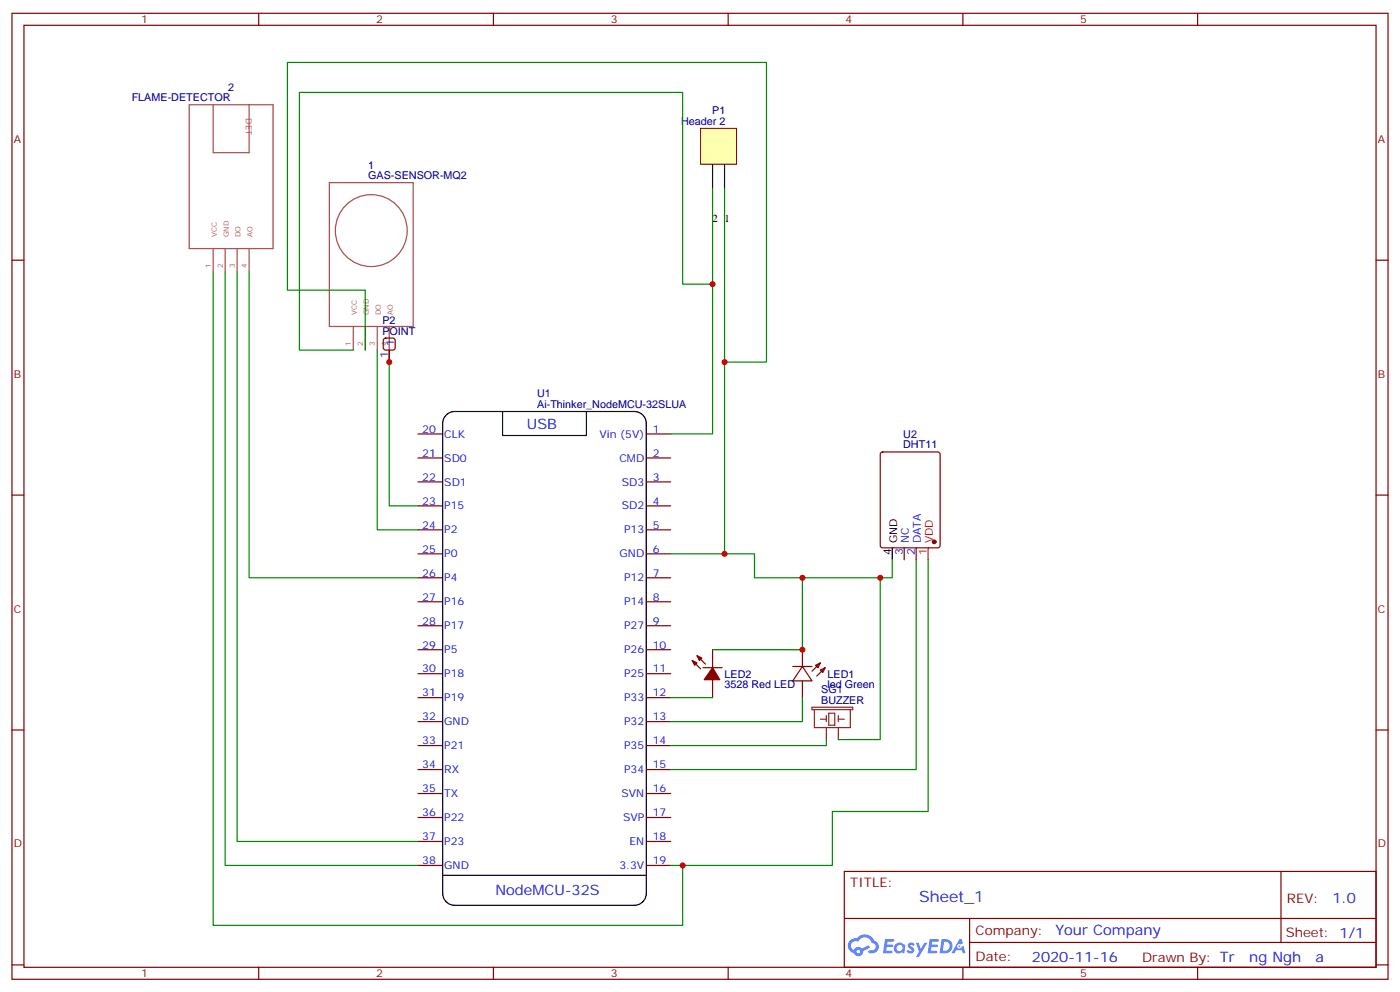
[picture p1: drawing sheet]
<svg xmlns="http://www.w3.org/2000/svg" width="412mm" height="292mm" viewBox="0 0 412 292" stroke-linecap="round" stroke-linejoin="round" font-family="sans-serif">
<g fill="none" stroke="#870000" stroke-width=".35">
<path d="M3.5 3.9h405.4v284.4h-405.4zM7.1 7.4h398.2v277.3h-398.2zM76.2 3.9v3.5M145.3 3.9v3.5M214.5 3.9v3.5M283.6 3.9v3.5M352.8 3.9v3.5M3.5 76.6h3.6M405.3 76.6h3.6M3.5 145.7h3.6M405.3 145.7h3.6M3.5 214.9h3.6"/>
<path d="M405.3 214.9h3.6M248.7 256.5h156.6v28.2h-156.6zM377.3 256.5v20.9M248.7 270.4h156.5M285.6 277.4h119.6M285.6 270.4v14.1M3.5 284h3.6M76.2 284.7v3.6M145.3 284.7v3.6M214.5 284.7v3.6M283.6 284.7v3.6M352.8 284.7v3.6"/>
<path d="M405.3 284h3.6"/>
</g>
<g fill="#5487ff">
<path d="M267.7 277.7a1.22 1.22 0 0 1 1.7 .2l-.4 .6a.47 .47 0 0 0-.3-.4 .47 .47 0 0 0-.5 .2l.1 .2a1.14 1.14 0 0 1 .8 1.8 1.14 1.14 0 0 1-1.9 0l-.2-.2 .5-.6 .7 .5a.29 .29 0 0 0 .3-.3 .29 .29 0 0 0-.2-.3 1.04 1.04 0 0 1-.6-1.7z"/>
<path d="M260.7 276.4h2.4l.3 .2-.2 .5-1.8 .1-.1 .8h1.5l.3 .4-.3 .4h-1.6l-.2 1.1h1.7l.2 .3-.2 .3-2.6 .1z"/>
<path d="M273.8 276.4h2.4l.3 .2-.1 .5-1.8 .1-.2 .8h1.6l.3 .4-.4 .4h-1.6l-.1 1.1h1.7l.2 .3-.2 .3-2.6 .1z"/>
<path d="M282.6 276.4h.7l.3 1.3-.6 .3a.69 .69 0 0 0-1 .3 .69 .69 0 0 0 .4 .9 .69 .69 0 0 0 .9-.6l.5-.2 .6 2.2h-.8l-.2-.9h-1.8l-.5 .9h-.8z"/>
<path d="M269.8 277.5h.8l.6 1.8 1.1-1.8h.9l-2.6 4.2h-.8l.9-1.5z"/>
<path d="M277.4 276.4l-.6 4.2h1.3a2.11 2.11 0 0 0 2.5-2.1 2.11 2.11 0 0 0-2.5-2.1zM278.1 277.2a1.39 1.39 0 0 1 1.7 1.4 1.39 1.39 0 0 1-1.8 1.3h-.3z"/>
<path d="M263.7 278.1a1.54 1.54 0 0 0-.1 2.1 1.54 1.54 0 0 0 2.2 .1l.6 .3 .3-2.3-.2-.3h-.4a1.49 1.49 0 0 0-2.4 .1zM264 279.1a.94 .94 0 0 1 1.8 0 .94 .94 0 0 1-1.8 0z"/>
<path d="M250.4 276.8a2.18 2.18 0 0 0 1.1 3.7 1.44 1.44 0 0 0 1.6 .9 1.44 1.44 0 0 0 1.2-1.4l2-1-.5-.8-1.9 1a1.47 1.47 0 0 0-2.4 .4 1.39 1.39 0 0 1-.7-1.9 1.39 1.39 0 0 1 2-.5 2.12 2.12 0 0 1 2.2-1.3 2.12 2.12 0 0 1 1.9 1.7 1.14 1.14 0 0 1 1.1 1.4 1.14 1.14 0 0 1-1.7 .7 .43 .43 0 0 0-.5 .4 .43 .43 0 0 0 .4 .5 1.98 1.98 0 0 0 2.5-1.2 1.98 1.98 0 0 0-1.2-2.6 3.1 3.1 0 0 0-5.3-.6l-.9 .1zM252.3 280.1a.55 .55 0 0 1 1.1 0 .55 .55 0 0 1-1.1 0z"/>
<circle cx="282.6" cy="278.5" r=".26"/>
</g>
<path d="M130.4 124.7a3.5 3.5 0 0 1 3.5-3.6h52.9a3.5 3.5 0 0 1 3.6 3.6M130.4 124.8v138.1M148 121.1v7.1h24.7v-7.1M190.4 124.6v138.4M262.8 161.3v3.5M130.4 257.7h60M130.4 262.9a3.5 3.5 0 0 0 3.5 3.6h52.9a3.5 3.5 0 0 0 3.6-3.6" fill="none" stroke="#000" stroke-width=".35"/>
<g fill="none" stroke="#870000" stroke-width=".35">
<path d="M123.1 134.8h7.1M123.1 127.7h7.1M190.5 134.8h7.1M190.5 127.7h7.1M259.5 133.2l.5-.2h16.2l.7 .5v27l-.4 .7-16.5 .1-.7-.5v-27.1zM123.1 156h7.1M123.1 148.9h7.1M123.1 141.9h7.1M190.5 156h7.1M190.5 148.9h7.1M190.5 141.9h7.1M123.1 177.1h7.1"/>
<path d="M123.1 170.1h7.1M123.1 163h7.1M190.5 177.1h7.1M190.5 170.1h7.1M190.5 163h7.1M266.3 161.3v3.5M269.9 161.3v3.5M123.1 198.3h7.1M123.1 191.2h7.1M123.1 184.2h7.1M190.5 198.3h7.1M190.5 191.2h7.1"/>
<path d="M190.5 184.2h7.1M123.1 219.5h7.1M123.1 212.4h7.1M123.1 205.4h7.1M190.5 219.5h7.1M190.5 212.4h7.1M190.5 205.4h7.1M123.1 226.5h7.1M123.1 233.6h7.1M190.5 226.5h7.1M190.5 233.6h7.1M123.1 254.7h7.1"/>
<path d="M123.1 247.7h7.1M123.1 240.6h7.1M190.5 254.7h7.1M190.5 247.7h7.1M190.5 240.6h7.1"/>
</g>
<circle cx="275.2" cy="159.5" r=".53" fill="#870000" stroke="#870000" stroke-width=".35"/>
<path d="M273.4 161.3v3.5" fill="none" stroke="#f00" stroke-width=".35"/>
<g fill="none" stroke="#a64a4a" stroke-width=".35">
<path d="M55.7 30.8h24.7v42.4h-24.7zM62.8 30.8v14.1h10.6v-14.1M97 53.8h24.7v42.3h-24.7zM62.8 73.2v6.9M66.3 73.2v6.9M69.8 73.2v6.9M73.4 73.2v6.9M104.1 96.1v6.9M107.6 96.1v6.9M111.1 96.1v6.9M114.7 96.1v6.9"/>
<circle cx="109.4" cy="67.9" r="10.6"/>
</g>
<path d="M206.4 37.8h10.6v10.6h-10.6z" fill="#ffffb0" stroke="#800000" stroke-width=".29"/>
<path d="M209.9 48.4v7M213.4 48.4v7" fill="none" stroke="#000" stroke-width=".35"/>
<g fill="none" stroke="#008700" stroke-width=".35">
<path d="M209.9 55.4v72.3h-12.3M213.4 55.4v107.6h-15.8M62.8 80.1v192.3h138.3v-17.7h-3.5M66.3 80.1v174.6h56.8M69.8 80.1v167.6h53.3M73.4 80.1v90h49.7M209.9 83.6h-8.8v-56.4h-112.9v75.8h15.9M107.6 103v-17.6h-22.9v-67h141.1v88.2h-12.4M111.1 103v53h12M114.7 103v45.9h8.4M213.4 163h8.8v7.1h40.6v-5.3M236.4 170.1v21.1h-26.5"/>
<path d="M259.3 170.1v47.6h-12.4M269.9 164.8v61.7h-72.3M273.4 164.8v74.1h-28.2v15.8h-44.1M197.6 205.4h12.3M236.4 205.4v7h-38.8M243.4 217.7v1.8h-45.8"/>
</g>
<g fill="none" stroke="#870000" stroke-width=".35">
<path d="M113.1 99.7l.5-.2h2.1l.5 .2 .2 .5v2.1l-.2 .5-.5 .2h-2.1l-.5-.2-.2-.5v-2.1zM114.7 103v3.6M203.9 194.4l2.5 2.5M205.3 193l2.5 2.5M207.1 196.5h5.6M209.9 191.2v5.3M233.5 196.2h5.7M236.4 196.2l2.8 4.2h-5.7zM236.4 191.2v5M240.2 195.8l1.5-.7-.8 1.4zM241.7 197.2l1.4-.7-.7 1.4zM241.7 195.1l-2.5 2.5"/>
<path d="M243.1 196.5l-2.5 2.5M209.9 200.1v5.3M236.4 200.4v5"/>
</g>
<g fill="#870000" stroke="#870000" stroke-width=".35">
<path d="M205.3 193l1.4 .7-.7 .7z"/>
<path d="M203.9 194.4l1.4 .7-.7 .7z"/>
<path d="M209.9 196.5l2.1 3.6h-4.6z"/>
</g>
<path d="M239.2 208.2h12v.7h-12zM239.9 208.9v5.3h10.6v-5.3M241.7 211.7h1.7M243.4 210.6v1.8M243.4 214.2v3.5M244.1 209.9h1.8v3.6h-1.8zM246.9 211.7h1.8M246.9 210.6v1.8M246.9 214.2v3.5" fill="none" stroke="#8c2424" stroke-width=".35"/>
<g fill="#c00">
<circle cx="209.9" cy="83.6" r=".88"/>
<circle cx="213.4" cy="106.6" r=".88"/>
<circle cx="201.1" cy="254.7" r=".88"/>
<circle cx="213.4" cy="163" r=".88"/>
<circle cx="236.4" cy="170.1" r=".88"/>
<circle cx="236.4" cy="191.2" r=".88"/>
<circle cx="259.3" cy="170.1" r=".88"/>
<circle cx="114.7" cy="106.6" r=".88"/>
</g>
<text font-size="4.6" fill="#00f" x="270.8" y="265.5">Sheet_1</text>
<g font-size="4.2" fill="#00f">
<text x="155.2" y="126.2">USB</text>
<text x="145.9" y="263.4">NodeMCU-32S</text>
<text x="392.5" y="265.8">1.0</text>
<text x="310.9" y="275.3">Your Company</text>
<text x="304" y="283.1">2020-11-16</text>
<text x="368" y="283.1">ng Ngh</text>
<text x="387.5" y="283.1">a</text>
</g>
<g font-size="3.9" fill="#800">
<text x="250.5" y="261.1">TITLE:</text>
<text x="379.1" y="265.8">REV:</text>
<text x="287.4" y="275.3">Company:</text>
<text x="378.7" y="275.9">Sheet: 1/1</text>
<text x="287.4" y="283">Date:</text>
<text x="336.4" y="283.1">Drawn By: Tr</text>
</g>
<g font-size="3.2" fill="#800">
<text x="41.6" y="6.9">1</text>
<text x="110.8" y="6.9">2</text>
<text x="179.9" y="6.9">3</text>
<text x="249.1" y="6.9">4</text>
<text x="318.2" y="6.9">5</text>
<text x="4.1" y="42">A</text>
<text x="405.9" y="42">A</text>
<text x="4.1" y="111.2">B</text>
<text x="405.9" y="111.2">B</text>
<text x="4.1" y="180.3">C</text>
<text x="405.9" y="180.3">C</text>
<text x="4.1" y="249.4">D</text>
<text x="405.9" y="249.4">D</text>
<text x="41.6" y="287.7">1</text>
<text x="110.8" y="287.7">2</text>
<text x="179.9" y="287.7">3</text>
<text x="249.1" y="287.7">4</text>
<text x="318.2" y="287.7">5</text>
</g>
<g font-size="3.2" fill="#000080">
<text x="38.8" y="29.8">FLAME-DETECTOR</text>
<text x="67.2" y="26.7">2</text>
<text x="209.8" y="33.6">P1</text>
<text x="200.6" y="36.7">Header 2</text>
<text x="108.4" y="52.7">GAS-SENSOR-MQ2</text>
<text x="108.4" y="49.7">1</text>
<text x="112.6" y="95.3">P2</text>
<text x="112.6" y="98.5">POINT</text>
<text x="158.2" y="116.9">U1</text>
<text x="158.2" y="120.1">Ai-Thinker_NodeMCU-32SLUA</text>
<text x="266.1" y="132">DHT11</text>
<text x="266.1" y="128.9">U2</text>
<text x="213.4" y="202.6">3528 Red LED</text>
<text x="213.4" y="199.4">LED2</text>
<text x="243.8" y="202.6">led Green</text>
<text x="243.8" y="199.4">LED1</text>
<text x="241.9" y="207.1">BUZZER</text>
<text x="241.9" y="204">SG1</text>
</g>
<g font-size="3.2">
<text x="209.9" y="65.3">2</text>
<text x="213.4" y="65.3">1</text>
<text x="264.2" y="159.9" transform="rotate(-90 264.2 159.9)">GND</text>
<text x="262.5" y="163.4" transform="rotate(-90 262.5 163.4)">4</text>
</g>
<g font-size="3.2" fill="#00f">
<text x="116.1" y="101.7" transform="rotate(-90 116.1 101.7)">1</text>
<text x="114.3" y="105.2" transform="rotate(-90 114.3 105.2)">1</text>
<text x="124.4" y="127.4">20</text>
<text x="130.9" y="128.8">CLK</text>
<text x="176.6" y="128.8">Vin (5V)</text>
<text x="192.3" y="127.4">1</text>
<text x="124.4" y="134.4">21</text>
<text x="130.9" y="135.9">SD0</text>
<text x="182.5" y="135.9">CMD</text>
<text x="192.3" y="134.4">2</text>
<text x="124.4" y="141.5">22</text>
<text x="130.9" y="142.9">SD1</text>
<text x="183.2" y="142.9">SD3</text>
<text x="192.3" y="141.5">3</text>
<text x="124.4" y="148.6">23</text>
<text x="130.9" y="150">P15</text>
<text x="183.2" y="150">SD2</text>
<text x="192.3" y="148.6">4</text>
<text x="124.4" y="155.6">24</text>
<text x="192.3" y="155.6">5</text>
<text x="130.9" y="157">P2</text>
<text x="183.8" y="157">P13</text>
<text x="267.8" y="159.9" transform="rotate(-90 267.8 159.9)">NC</text>
<text x="271.3" y="159.9" transform="rotate(-90 271.3 159.9)">DATA</text>
<text x="124.4" y="162.7">25</text>
<text x="130.9" y="164.1">P0</text>
<text x="182.5" y="164.1">GND</text>
<text x="192.3" y="162.7">6</text>
<text x="266" y="163.4" transform="rotate(-90 266 163.4)">3</text>
<text x="269.5" y="163.4" transform="rotate(-90 269.5 163.4)">2</text>
<text x="124.4" y="169.7">26</text>
<text x="130.9" y="171.1">P4</text>
<text x="183.8" y="171.1">P12</text>
<text x="192.3" y="169.7">7</text>
<text x="124.4" y="176.8">27</text>
<text x="130.9" y="178.2">P16</text>
<text x="183.8" y="178.2">P14</text>
<text x="192.3" y="176.8">8</text>
<text x="124.4" y="183.8">28</text>
<text x="130.9" y="185.2">P17</text>
<text x="183.8" y="185.2">P27</text>
<text x="192.3" y="183.8">9</text>
<text x="124.4" y="190.9">29</text>
<text x="192.3" y="190.9">10</text>
<text x="124.4" y="197.9">30</text>
<text x="130.9" y="192.3">P5</text>
<text x="183.8" y="192.3">P26</text>
<text x="192.3" y="197.9">11</text>
<text x="130.9" y="199.4">P18</text>
<text x="183.8" y="199.4">P25</text>
<text x="124.4" y="205">31</text>
<text x="130.9" y="206.4">P19</text>
<text x="183.8" y="206.4">P33</text>
<text x="192.3" y="205">12</text>
<text x="124.4" y="212.1">32</text>
<text x="130.9" y="213.5">GND</text>
<text x="183.8" y="213.5">P32</text>
<text x="192.3" y="212.1">13</text>
<text x="124.4" y="219.1">33</text>
<text x="130.9" y="220.5">P21</text>
<text x="183.8" y="220.5">P35</text>
<text x="192.3" y="219.1">14</text>
<text x="124.4" y="226.2">34</text>
<text x="130.9" y="227.6">RX</text>
<text x="183.8" y="227.6">P34</text>
<text x="192.3" y="226.2">15</text>
<text x="124.4" y="233.2">35</text>
<text x="192.3" y="233.2">16</text>
<text x="130.9" y="234.6">TX</text>
<text x="183.1" y="234.6">SVN</text>
<text x="124.4" y="240.3">36</text>
<text x="130.9" y="241.7">P22</text>
<text x="183.5" y="241.7">SVP</text>
<text x="192.3" y="240.3">17</text>
<text x="124.4" y="247.3">37</text>
<text x="130.9" y="248.7">P23</text>
<text x="185.4" y="248.7">EN</text>
<text x="192.3" y="247.3">18</text>
<text x="124.4" y="254.4">38</text>
<text x="130.9" y="255.8">GND</text>
<text x="182.4" y="255.8">3.3V</text>
<text x="192.3" y="254.4">19</text>
</g>
<g font-size="3.2" fill="#f00">
<text x="274.8" y="159.9" transform="rotate(-90 274.8 159.9)">VDD</text>
<text x="273" y="163.4" transform="rotate(-90 273 163.4)">1</text>
</g>
<text font-size="2.5" fill="#a54b4b" x="72.4" y="34.9" transform="rotate(90 72.4 34.9)">DET</text>
<g font-size="2.1" fill="#a54b4b">
<text x="63.8" y="69.8" transform="rotate(-90 63.8 69.8)">VCC</text>
<text x="67.4" y="69.8" transform="rotate(-90 67.4 69.8)">GND</text>
<text x="70.9" y="69.8" transform="rotate(-90 70.9 69.8)">DO</text>
<text x="74.4" y="69.8" transform="rotate(-90 74.4 69.8)">AO</text>
<text x="62.1" y="78.8" transform="rotate(-90 62.1 78.8)">1</text>
<text x="65.6" y="78.8" transform="rotate(-90 65.6 78.8)">2</text>
<text x="69.2" y="78.8" transform="rotate(-90 69.2 78.8)">3</text>
<text x="72.7" y="78.8" transform="rotate(-90 72.7 78.8)">4</text>
<text x="105.1" y="92.7" transform="rotate(-90 105.1 92.7)">VCC</text>
<text x="108.6" y="92.7" transform="rotate(-90 108.6 92.7)">GND</text>
<text x="112.2" y="92.7" transform="rotate(-90 112.2 92.7)">DO</text>
<text x="115.7" y="92.7" transform="rotate(-90 115.7 92.7)">AO</text>
<text x="103.4" y="101.7" transform="rotate(-90 103.4 101.7)">1</text>
<text x="106.9" y="101.7" transform="rotate(-90 106.9 101.7)">2</text>
<text x="110.4" y="101.7" transform="rotate(-90 110.4 101.7)">3</text>
<text x="114" y="101.7" transform="rotate(-90 114 101.7)">4</text>
</g>
</svg>
